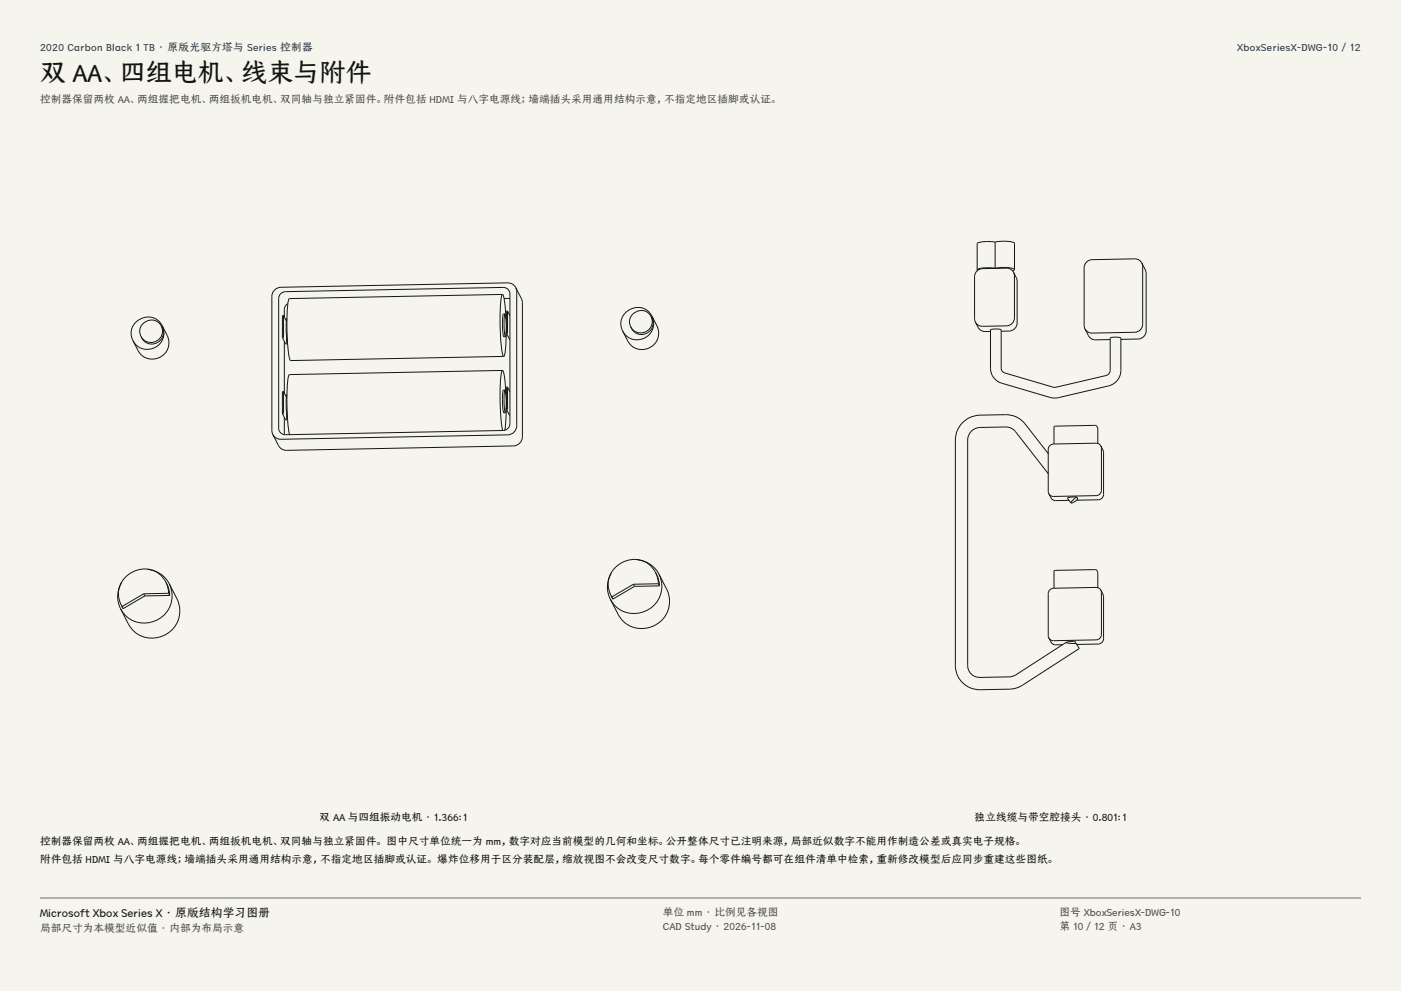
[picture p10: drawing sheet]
<svg xmlns="http://www.w3.org/2000/svg" width="420mm" height="297mm" viewBox="0 0 420 297" stroke-linecap="round" stroke-linejoin="round" font-family="sans-serif">
<g fill="#f5f4ed">
<path d="M0 0h420v297h-420z"/>
<path d="M12 12h396v275h-396z"/>
</g>
<g fill="none" stroke="#141413" stroke-width=".3">
<path d="M298.3 72.6l-.9-.2a8.2 8.2 0 0 0-4.5 .6v7.9M298.3 72.6l.4-.1a9.5 9.5 0 0 1 5.4 .4v7.9M298.3 72.6v7.8M342.3 78.8a2.34 2.34 0 0 0-2.1-1.2l-12.8 .2a2.43 2.43 0 0 0-2.4 2.4v17.3l.3 1.1M342.3 78.8l.3 1.1v17.3a2.43 2.43 0 0 1-2.4 2.4l-12.8 .2a2.35 2.35 0 0 1-2.1-1.2M342.3 78.8l1.3 2.8v17.6a2.43 2.43 0 0 1-2.4 2.4l-5.2 .1M48.4 97.7a3.4 3.4 0 0 1-1.5 4.6 3.4 3.4 0 0 1-4.6-1.5M48.4 97.7a3.4 3.4 0 0 0-4.6-1.4 3.4 3.4 0 0 0-1.5 4.5M48.4 97.7a3.4 3.4 0 0 1-1.3 5.1 3.4 3.4 0 0 1-4.8-2M48.6 97.6a4.9 4.9 0 0 1-2.1 6.6 4.9 4.9 0 0 1-6.6-2.1M48.6 97.6a4.9 4.9 0 0 0-6.5-2 4.9 4.9 0 0 0-2.2 6.5M48.6 97.6l1.5 3a4.9 4.9 0 0 1-2.2 6.5 4.9 4.9 0 0 1-6.5-2.1l-1.5-2.9"/>
<path d="M84.1 88l1.5-.6 65.2-1.3a1.98 1.98 0 0 1 2.1 2v38.9a2.07 2.07 0 0 1-2.1 2l-65.2 1.3a1.98 1.98 0 0 1-2.1-2v-38.8zM85 94.6h-.3v6.6M85 94.6h.1M85 94.6l.9 1.6M85 94.6v6.6h-.3M86 95.4l-.2 3.6 .4 3.2M86.3 91l-.7 .6-.3 .7-.1 2.7M150.6 88.2a13.7 13.7 0 0 0-.7 6.1v3a38.4 38.4 0 0 0 1 9.4l.1 .1M150.6 88.2a13.5 13.5 0 0 1 1 6l.1 1.4M150.6 88.2l-63.8 1.3a13.8 13.8 0 0 0-.8 6.1v2.9a38.4 38.4 0 0 0 1 9.4l64-1.1M151.4 94.1l-.3 3.6 .4 3.2M151.4 94.1a17.7 17.7 0 0 1 .1 6.8"/>
<path d="M151.4 94.1h-.5l-.1 .4-.2 3.3 .3 3 .6 .1M151.8 99.4a20 20 0 0 1-.8 7.4M151.8 99.9l1 1.8M152.1 93.3h-.3v6.6M152.1 93.3l.1 6.5-.4 .1M152.1 93.3l.8 1.4M152.9 89.5h-1.8M154.6 86.2l-1-1.1-1.4-.3-68 1.3a2.77 2.77 0 0 0-2.7 2.7v40.2l.3 1.2M154.6 86.2l.3 1.2v40.2a2.76 2.76 0 0 1-2.7 2.7l-68 1.4-1.4-.4-1-1.1M154.6 86.2l1.7 3.3 .3 1.2v40.2a2.76 2.76 0 0 1-2.7 2.7l-68 1.4-1-.2-1.1-.8-2-3.8M195.2 94.9a3.4 3.4 0 0 1-1.5 4.5 3.4 3.4 0 0 1-4.6-1.4M195.2 94.9a3.4 3.4 0 0 0-4.6-1.4 3.4 3.4 0 0 0-1.5 4.5"/>
<path d="M195.2 94.9a3.4 3.4 0 0 1-1.3 5 3.4 3.4 0 0 1-4.8-1.9M195.4 94.8a4.9 4.9 0 0 1-2.1 6.5 4.9 4.9 0 0 1-6.6-2M195.4 94.8a4.9 4.9 0 0 0-6.5-2.1 4.9 4.9 0 0 0-2.2 6.6M195.4 94.8l1.5 2.9a4.9 4.9 0 0 1-2.1 6.5 4.9 4.9 0 0 1-6.6-2l-1.5-2.9M292.4 96.5a3.6 3.6 0 0 0 2.4 2.8h2.1M292.9 80.9l.2 .1M296.9 98.9l1.3-.3h1.3l.6 .3v11.5l.6 1.1 15.3 4.6 15.5-3.5 .8-.5 .5-1.1v-9.7a3.9 3.9 0 0 1 3.2 0v9.7a4.8 4.8 0 0 1-3.7 4.7l-16 3.6-1.5-.2-14.5-4.3a4.7 4.7 0 0 1-3.4-4.4zM296.9 98.9h.1M298.3 80.4l-.9-.1a8.2 8.2 0 0 0-4.5 .6M298.3 80.4h-.1M298.3 80.4l.4-.1a9.5 9.5 0 0 1 5.4 .5M298.3 80.4h.1"/>
<path d="M298.7 80.3v.1M303.9 81.6a2.34 2.34 0 0 0-2.2-1.2l-7.1 .1a2.43 2.43 0 0 0-2.4 2.4v12.6l.2 1M303.9 81.6l.2 1.1v12.6a2.43 2.43 0 0 1-2.4 2.4l-7.1 .1a2.35 2.35 0 0 1-2.2-1.3M303.9 81.6l1 2.4v12.8a2.43 2.43 0 0 1-2.4 2.4l-2.4 .1M304.1 80.8l-.6 .3M325.3 98.6a4.5 4.5 0 0 0 2.1 3l1 .3 4.4-.1M84.7 101.2h.1M84.7 101.2l.9 1.9M85 117.3l-.3 .1v6.5M85 117.3v.1M85 117.3l.9 1.7M85 117.4v6.5l-.3 .1"/>
<path d="M85.2 102.3v15.5M85.6 103v.1M86 101.4v1.6l-.4 .1M86 118.2l-.2 3.6 .4 3.2M150.6 111a22.9 22.9 0 0 0-.7 8.8l.3 6.1 .5 3.1M150.6 111a13.5 13.5 0 0 1 1 6l.1 1.4M150.6 111l-63.8 1.3a22.9 22.9 0 0 0-.8 8.8l.3 6.1 .5 3.1M151.4 116.9l-.3 3.6 .4 3.2M151.4 116.9a17.6 17.6 0 0 1 .1 6.8M151.4 116.9h-.5l-.1 .3-.2 3.3 .3 3.1 .6 .1M152.1 116l-.3 .1v6.6M152.1 116l.1 6.6-.4 .1"/>
<path d="M152.1 116l.8 1.4M152.8 101.7h.1M152.8 101.7l.1 .1M84.7 123.9v.1M84.7 124l.9 1.8M85.2 125.1v5.2M85.6 125.8h.1M86 124.1v1.7h-.4M151.8 122.2l-.5 6.7M151.8 122.7l1 1.8M152.8 124.5h.1M152.8 124.5l.1 .1"/>
<path d="M314.2 136l-6.9-8.9a7.3 7.3 0 0 0-5.9-2.8l-7.6 .1a7.5 7.5 0 0 0-7.4 7.5v67.6a7.3 7.3 0 0 0 7.5 7.2l9.3-.2 2.9-.9 17.4-11.2-1.3-2.2-2.5 .3M316 127.8l12.4-.3 .3 .1 .4 .7M316 127.8h.1M316 127.8v5.3M329.1 128.3h.1M329.1 128.3v4.6M330 133.7l-.7-.7-.7-.2-12.8 .3a1.62 1.62 0 0 0-1.6 1.6v12.5l.2 .7M330 133.7l.2 .7v12.5a1.62 1.62 0 0 1-1.6 1.6l-12.8 .3-.6-.2-.8-.7M330 133.7l.8 1.9v12.6a1.62 1.62 0 0 1-1.6 1.6l-6.4 .1M314.2 142l-9.8-12.7a3.7 3.7 0 0 0-2.9-1.3l-7.6 .1a3.8 3.8 0 0 0-3.8 3.8v67.6a3.6 3.6 0 0 0 3.7 3.5l8.7-.1 1.3-.3 15.9-10.1M314.4 147.9a2.86 2.86 0 0 0 1.4 2l4.7 .1M322.8 148.9l-2.8 .4 1.1 1.4"/>
<path d="M322.8 148.9l-1.5 1.3-.2 .5M322.8 148.9l.3 .7-1.5 1.1h-.5M36.4 174.7a8 8 0 0 0-.3 7.7M43.1 178l-6.5 3.8-.2-.4M43.1 178l.3 .6M43.4 178.6l-6.5 3.8M44.3 170.7a8 8 0 0 1 6.4 4.2M49.8 174.5l.5 1.6 .2 1.7M49.8 174.5a7.6 7.6 0 0 0-6.9-4 7.6 7.6 0 0 0-6.7 4.4 6.9 6.9 0 0 0 .2 6.5M49.8 174.5l.7 1.7 .4 2.3M50.5 177.8l.4 .7M50.5 177.8l-7.4 .2"/>
<path d="M50.7 174.9a8.2 8.2 0 0 1-3.6 10.9 8.2 8.2 0 0 1-11-3.4M50.7 174.9l2.3 4.6a8.2 8.2 0 0 1-3.6 10.9 8.2 8.2 0 0 1-10.9-3.5l-2.4-4.5M50.9 178.5l-7.5 .1M183.2 178.5l.5 1M183.3 171.8a8 8 0 0 0-.3 7.8M183.5 179.2l.2 .3M189.9 175.1l-6.5 3.8-.2-.4M189.9 175.1l.3 .6M190.2 175.7l-6.5 3.8M191.1 167.8a8 8 0 0 1 6.4 4.3M196.6 171.7l.6 1.6 .2 1.6M196.6 171.7a7.6 7.6 0 0 0-6.9-4.1 7.6 7.6 0 0 0-6.7 4.4 6.9 6.9 0 0 0 .2 6.5"/>
<path d="M196.6 171.7l.7 1.7 .4 2.2M197.4 174.9l.3 .7M197.4 174.9l-7.5 .2M197.5 172.1a8.2 8.2 0 0 1-3.6 10.9 8.2 8.2 0 0 1-10.9-3.4M197.5 172.1l2.4 4.5a8.2 8.2 0 0 1-3.7 10.9 8.2 8.2 0 0 1-10.9-3.4l-2.3-4.5M197.7 175.6l-7.5 .1M316 171l12.4-.3 .3 .1 .4 .7M316 171v.1M316 171v5.3M329.1 171.5h.1M329.1 171.5v4.6M330 176.9l-.4-.5-1-.4-12.8 .3a1.62 1.62 0 0 0-1.6 1.6v12.6l.2 .7"/>
<path d="M330 176.9l.2 .7v12.6a1.62 1.62 0 0 1-1.6 1.6l-12.8 .2-.9-.3-.5-.5M330 176.9l.8 1.9v12.6a1.62 1.62 0 0 1-1.6 1.6l-6.4 .1M36.4 181.4l.5 1M36.7 182l.2 .4M314.4 191.2a2.86 2.86 0 0 0 1.4 1.9l2.7 .1M319.7 192.5l.6 .3 2.2 .1"/>
</g>
<path d="M12 269.3h396zM12 269h396v.3h-396z" fill-rule="evenodd" fill="#504e49"/>
<text font-size="7.8" fill="#141413" x="12" y="24.7">双 AA、四组电机、线束与附件</text>
<text font-size="3.5" fill="#141413" x="12" y="274.9">Microsoft Xbox Series X · 原版结构学习图册</text>
<g font-size="3.2" fill="#1b365d">
<text x="12" y="15.3">2020 Carbon Black 1 TB · 原版光驱方塔与 Series 控制器</text>
<text x="370.9" y="15.3">XboxSeriesX-DWG-10 / 12</text>
</g>
<g font-size="3.2" fill="#504e49">
<text x="12" y="30.9">控制器保留两枚 AA、两组握把电机、两组扳机电机、双同轴与独立紧固件。附件包括 HDMI 与八字电源线；墙端插头采用通用结构示意，不指定地区插脚或认证。</text>
<text x="198.7" y="274.5">单位 mm · 比例见各视图</text>
<text x="317.6" y="274.5">图号 XboxSeriesX-DWG-10</text>
<text x="12" y="279.3">局部尺寸为本模型近似值 · 内部为布局示意</text>
<text x="198.7" y="278.8">CAD Study · 2026-11-08</text>
<text x="317.6" y="278.8">第 10 / 12 页 · A3</text>
</g>
<g font-size="3.2" fill="#141413">
<text x="95.8" y="246">双 AA 与四组振动电机 · 1.366:1</text>
<text x="292.2" y="246">独立线缆与带空腔接头 · 0.801:1</text>
<text x="12" y="253.3">控制器保留两枚 AA、两组握把电机、两组扳机电机、双同轴与独立紧固件。 图中尺寸单位统一为 mm，数字对应当前模型的几何和坐标。公开整体尺寸已注明来源，局部近似数字不能用作制造公差或真实电子规格。</text>
<text x="12" y="258.6">附件包括 HDMI 与八字电源线；墙端插头采用通用结构示意，不指定地区插脚或认证。 爆炸位移用于区分装配层，缩放视图不会改变尺寸数字。每个零件编号都可在组件清单中检索，重新修改模型后应同步重建这些图纸。</text>
</g>
</svg>
